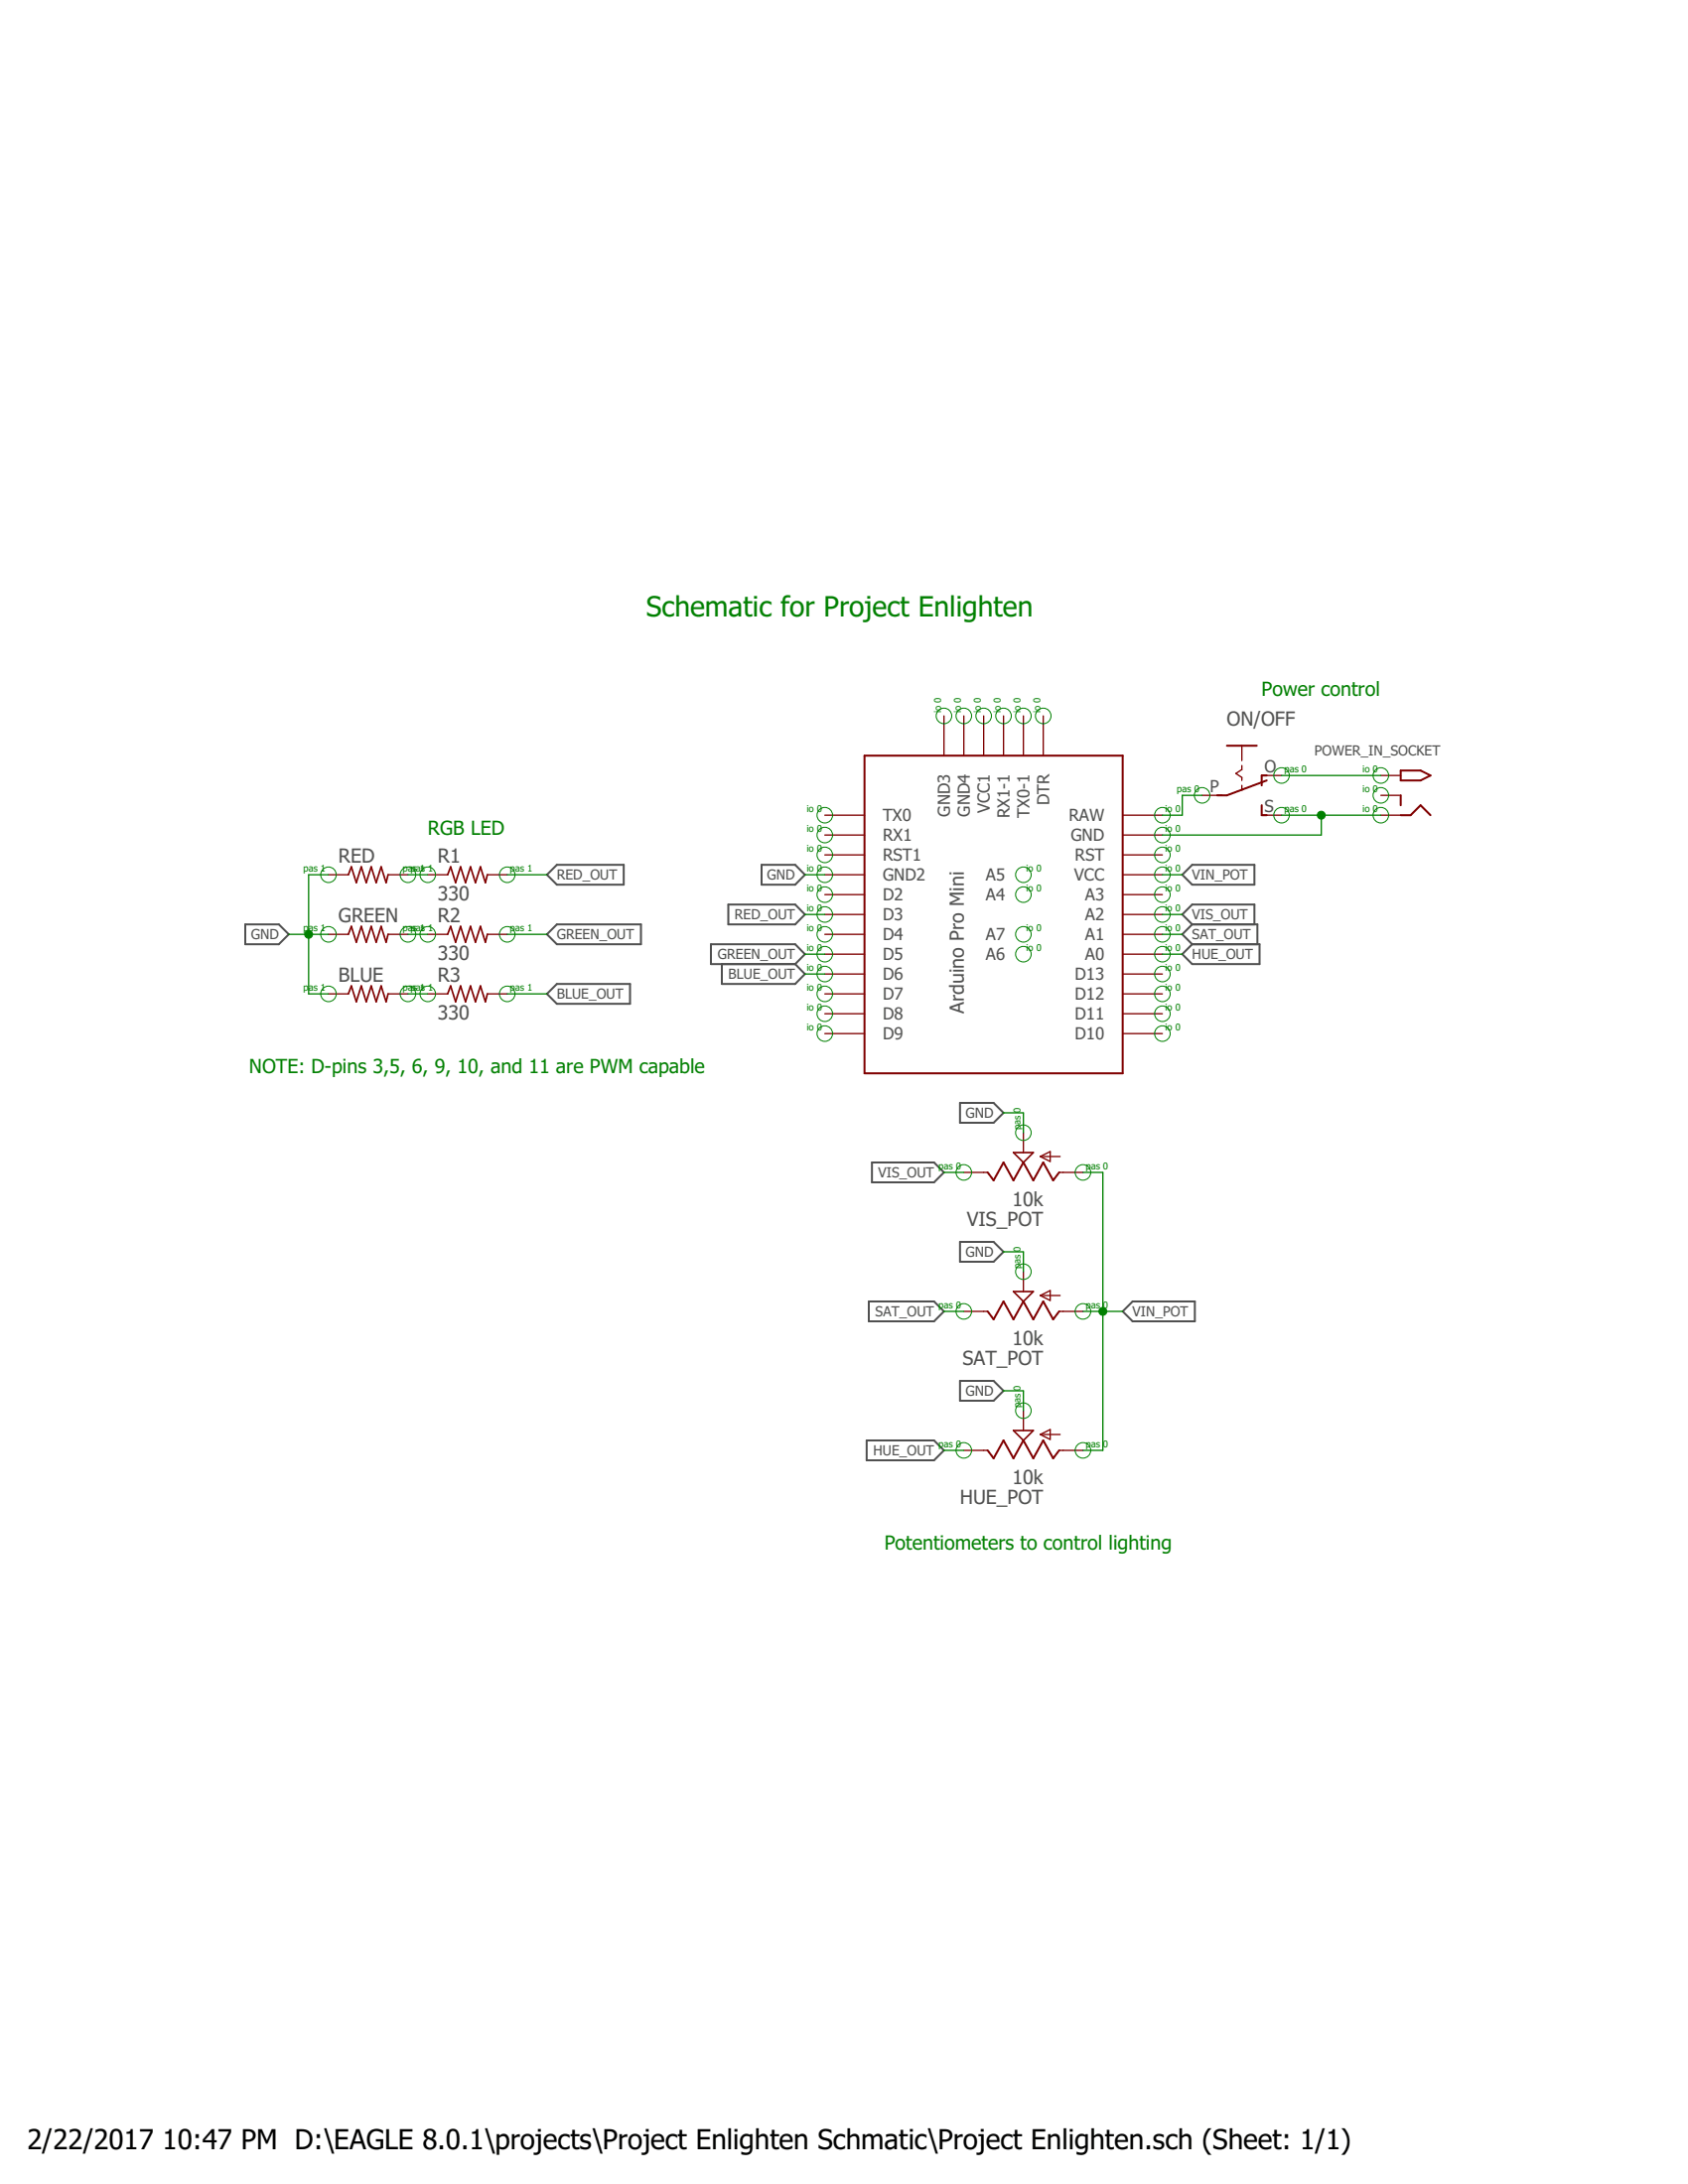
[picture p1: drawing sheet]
<svg xmlns="http://www.w3.org/2000/svg" width="216mm" height="279mm" viewBox="0 0 216 279" stroke-linecap="round" stroke-linejoin="round" font-family="sans-serif">
<g fill="none" stroke="#505050" stroke-width=".25">
<path d="M31.4 118.3h4.3l1.2 1.2-1.2 1.3h-4.3zM70 119.5l1.2-1.2h10.8v2.5h-10.8zM70 111.9l1.2-1.3h8.6v2.6h-8.6zM93.2 115.7h8.5l1.3 1.3-1.3 1.3h-8.5zM97.4 110.6h4.3l1.3 1.3-1.3 1.3h-4.3zM151.2 111.9l1.3-1.3h7.9v2.6h-7.9zM152.5 118.3l-1.3 1.2 1.3 1.3M152.5 118.3h8.3v2.5M152.5 118.3l-1.3-1.3 1.3-1.3h7.9v2.6M71.2 125.9h9.4v2.5h-9.4l-1.2-1.3zM90.9 120.8h10.8l1.3 1.3-1.3 1.2h-10.8zM92.3 123.3v2.6h9.4l1.3-1.3-1.3-1.3"/>
<path d="M151.2 122.1l1.3-1.3h8.6v2.5h-8.6zM111.5 148.7h8l1.2 1.3-1.2 1.3h-8zM122.8 158.9h4.3l1.3 1.2-1.3 1.3h-4.3zM122.8 141.1h4.3l1.3 1.3-1.3 1.2h-4.3zM111.1 166.5h8.4l1.2 1.3-1.2 1.2h-8.4zM122.8 176.7h4.3l1.3 1.2-1.3 1.3h-4.3zM143.6 167.8l1.3-1.3h7.9v2.5h-7.9zM110.8 184.3h8.7l1.2 1.2-1.2 1.3h-8.7z"/>
</g>
<g fill="none" stroke="#800000" stroke-width=".17">
<path d="M120.7 91.6v5.1M123.3 91.6v5.1M125.8 91.6v5.1M128.4 91.6v5.1M130.9 91.6v5.1M133.4 91.6v5.1M158.8 95.4v1.9M158.8 97.9v.5l-.7 .6 .7 .5v.3M161.4 99.2h2.5M176.6 99.2h2.6M42 111.9h2.6M42 119.5h2.6"/>
<path d="M49.6 111.9h2.6M49.6 119.5h2.6M54.7 111.9h2.6M54.7 119.5h2.6M62.3 111.9h2.6M62.3 119.5h2.6M105.5 104.3h5.1M105.5 106.8h5.1M105.5 109.4h5.1M105.5 111.9h5.1M105.5 114.4h5.1M105.5 117h5.1"/>
<path d="M105.5 119.5h5.1M143.6 104.3h5.1M143.6 106.8h5.1M143.6 109.4h5.1M143.6 111.9h5.1M143.6 114.4h5.1M143.6 117h5.1M143.6 119.5h5.1M153.8 101.7h2.5M158.8 100.5v.6M161.4 104.3h2.5M176.6 104.3h2.6"/>
<path d="M176.6 101.7h2.6M42 127.1h2.6M49.6 127.1h2.6M54.7 127.1h2.6M62.3 127.1h2.6M105.5 122.1h5.1M105.5 124.6h5.1M105.5 127.1h5.1M105.5 129.7h5.1M105.5 132.2h5.1M143.6 122.1h5.1M143.6 124.6h5.1"/>
<path d="M143.6 127.1h5.1M143.6 129.7h5.1M143.6 132.2h5.1M123.3 150h3M130.9 144.9v2.5M133.1 148l1.2-.7v1.3zM133.1 148h2.5M135.5 150h3M123.3 167.8h3M130.9 162.7v2.5M133.1 165.7l1.2-.6v1.3zM133.1 165.7h2.5"/>
<path d="M135.5 167.8h3M123.3 185.5h3M130.9 180.5v2.5M133.1 183.5h2.5M133.1 183.5l1.2-.6v1.2zM135.5 185.5h3"/>
</g>
<path d="M110.6 96.7h33v40.6h-33zM156.9 95.4h3.8M162 99.8l-5.1 1.9h-1.2M162 99.2h-.6v1.3M179.2 98.6h2.5l1.3 .6-1.3 .6h-2.5zM161.4 103v1.3h.6M179.2 104.3h1.2l1.3-1.3 1.3 1.3M179.2 101.7v1.3M126.3 150l.8 1 1.3-2.3 1.2 2.3 1.3-2.3 1.3 2.3 1.2-2.3 1.3 2.3 .8-1M126.3 167.8l.8 1 1.3-2.3 1.2 2.3 1.3-2.3 1.3 2.3 1.2-2.3 1.3 2.3 .8-1M126.3 185.5l.8 1.1 1.3-2.3 1.2 2.3 1.3-2.3 1.3 2.3 1.2-2.3 1.3 2.3 .8-1.1" fill="none" stroke="#800000" stroke-width=".25"/>
<path d="M44.6 111.9l.3-1 .7 2 .6-2 .6 2 .7-2 .6 2 .6-2 .7 2 .2-1M44.6 119.5l.3-1 .7 2 .6-2 .6 2 .7-2 .6 2 .6-2 .7 2 .2-1M57.3 111.9l.3-1 .7 2 .6-2 .6 2 .7-2 .6 2 .6-2 .7 2 .2-1M57.3 119.5l.3-1 .7 2 .6-2 .6 2 .7-2 .6 2 .6-2 .7 2 .2-1M44.6 127.1l.3-1 .7 2.1 .6-2.1 .6 2.1 .7-2.1 .6 2.1 .6-2.1 .7 2.1 .2-1.1M57.3 127.1l.3-1 .7 2.1 .6-2.1 .6 2.1 .7-2.1 .6 2.1 .6-2.1 .7 2.1 .2-1.1M129.6 147.4h2.6l-1.3 1.3zM129.6 165.2h2.6l-1.3 1.3zM129.6 183h2.6l-1.3 1.3z" fill="none" stroke="#800000" stroke-width=".21"/>
<g fill="none" stroke="#008000" stroke-width=".13">
<circle cx="120.7" cy="91.6" r=".99"/>
<circle cx="123.3" cy="91.6" r=".99"/>
<circle cx="125.8" cy="91.6" r=".99"/>
<circle cx="128.4" cy="91.6" r=".99"/>
<circle cx="130.9" cy="91.6" r=".99"/>
<circle cx="133.4" cy="91.6" r=".99"/>
<circle cx="163.9" cy="99.2" r=".99"/>
<circle cx="176.6" cy="99.2" r=".99"/>
<circle cx="42" cy="111.9" r=".99"/>
<circle cx="42" cy="119.5" r=".99"/>
<circle cx="52.2" cy="111.9" r=".99"/>
<circle cx="52.2" cy="119.5" r=".99"/>
<circle cx="54.7" cy="111.9" r=".99"/>
<circle cx="54.7" cy="119.5" r=".99"/>
<circle cx="64.9" cy="111.9" r=".99"/>
<circle cx="64.9" cy="119.5" r=".99"/>
<circle cx="105.5" cy="106.8" r=".99"/>
<circle cx="105.5" cy="111.9" r=".99"/>
<circle cx="105.5" cy="109.4" r=".99"/>
<circle cx="105.5" cy="114.4" r=".99"/>
<circle cx="105.5" cy="119.5" r=".99"/>
<circle cx="105.5" cy="104.3" r=".99"/>
<circle cx="105.5" cy="117" r=".99"/>
<circle cx="130.9" cy="111.9" r=".99"/>
<circle cx="130.9" cy="114.4" r=".99"/>
<circle cx="130.9" cy="119.5" r=".99"/>
<circle cx="148.7" cy="119.5" r=".99"/>
<circle cx="148.7" cy="104.3" r=".99"/>
<circle cx="148.7" cy="106.8" r=".99"/>
<circle cx="148.7" cy="114.4" r=".99"/>
<circle cx="148.7" cy="109.4" r=".99"/>
<circle cx="148.7" cy="117" r=".99"/>
<circle cx="148.7" cy="111.9" r=".99"/>
<circle cx="153.8" cy="101.7" r=".99"/>
<circle cx="163.9" cy="104.3" r=".99"/>
<circle cx="176.6" cy="104.3" r=".99"/>
<circle cx="176.6" cy="101.7" r=".99"/>
<circle cx="42" cy="127.1" r=".99"/>
<circle cx="52.2" cy="127.1" r=".99"/>
<circle cx="54.7" cy="127.1" r=".99"/>
<circle cx="64.9" cy="127.1" r=".99"/>
<circle cx="105.5" cy="124.6" r=".99"/>
<circle cx="105.5" cy="127.1" r=".99"/>
<circle cx="105.5" cy="129.7" r=".99"/>
<circle cx="105.5" cy="122.1" r=".99"/>
<circle cx="105.5" cy="132.2" r=".99"/>
<circle cx="130.9" cy="122.1" r=".99"/>
<circle cx="148.7" cy="122.1" r=".99"/>
<circle cx="148.7" cy="124.6" r=".99"/>
<circle cx="148.7" cy="129.7" r=".99"/>
<circle cx="148.7" cy="127.1" r=".99"/>
<circle cx="148.7" cy="132.2" r=".99"/>
<circle cx="123.3" cy="150" r=".99"/>
<circle cx="130.9" cy="144.9" r=".99"/>
<circle cx="138.5" cy="150" r=".99"/>
<circle cx="123.3" cy="167.8" r=".99"/>
<circle cx="130.9" cy="162.7" r=".99"/>
<circle cx="138.5" cy="167.8" r=".99"/>
<circle cx="123.3" cy="185.5" r=".99"/>
<circle cx="130.9" cy="180.5" r=".99"/>
<circle cx="138.5" cy="185.5" r=".99"/>
</g>
<g fill="none" stroke="#008000" stroke-width=".17">
<path d="M163.9 99.2h12.7M36.9 119.5h5.1M42 111.9h-2.5v15.2h2.5M52.2 119.5h2.5M52.2 111.9h2.5M64.9 119.5h5.1M64.9 111.9h5.1M103 117h2.5M103 111.9h2.5M148.7 119.5h2.5M148.7 117h2.5M148.7 111.9h2.5"/>
<path d="M153.8 101.7h-2.6v2.6h-2.5M163.9 104.3h12.7M169 104.3v2.5h-20.3M52.2 127.1h2.5M64.9 127.1h5.1M103 122.1h2.5M103 124.6h2.5M148.7 122.1h2.5M120.7 150h2.6M128.4 142.4h2.5v2.5M138.5 150h2.6v35.5h-2.6M120.7 167.8h2.6"/>
<path d="M128.4 160.1h2.5v2.6M128.4 177.9h2.5v2.6M138.5 167.8h5.1M120.7 185.5h2.6"/>
</g>
<g fill="#008000" stroke="#008000" stroke-width=".13">
<circle cx="169" cy="104.3" r=".51"/>
<circle cx="39.5" cy="119.5" r=".51"/>
<circle cx="141.1" cy="167.8" r=".51"/>
</g>
<text font-size="3.6" fill="#008000" x="82.7" y="78.9">Schematic for Project Enlighten</text>
<g font-size="3.5">
<text x="3.5" y="274.9">2/22/2017</text>
<text x="20.8" y="274.9">10:47 PM D:\EAGLE 8.0.1\projects\Project Enlighten Schmatic\Project Enlighten.sch (Sheet: 1/1)</text>
</g>
<g font-size="2.5" fill="#008000">
<text x="161.4" y="89.1">Power control</text>
<text x="54.7" y="106.8">RGB LED</text>
<text x="31.9" y="137.3">NOTE: D-pins 3,5, 6, 9, 10, and 11 are PWM capable</text>
<text x="113.1" y="198.2">Potentiometers to control lighting</text>
</g>
<g font-size="2.5" fill="#505050">
<text x="156.9" y="92.9">ON/OFF</text>
<text x="43.3" y="110.4">RED</text>
<text x="56" y="110.4">R1</text>
<text x="43.3" y="118">GREEN</text>
<text x="56" y="115.2">330</text>
<text x="56" y="118">R2</text>
<text x="43.3" y="125.6">BLUE</text>
<text x="56" y="122.8">330</text>
<text x="56" y="125.6">R3</text>
<text x="56" y="130.4">330</text>
<text x="123.3" y="129.7" transform="rotate(-90 123.3 129.7)">Arduino Pro Mini</text>
<text x="129.5" y="154.3">10k</text>
<text x="123.7" y="156.9">VIS_POT</text>
<text x="129.5" y="172.1">10k</text>
<text x="123.1" y="174.6">SAT_POT</text>
<text x="129.5" y="189.9">10k</text>
<text x="122.8" y="192.4">HUE_POT</text>
</g>
<g font-size="2.1" fill="#505050">
<text x="154.8" y="101.4">P</text>
<text x="161.7" y="98.9">O</text>
<text x="112.9" y="105.1">TX0</text>
<text x="112.9" y="107.6">RX1</text>
<text x="121.5" y="104.5" transform="rotate(-90 121.5 104.5)">GND3</text>
<text x="124" y="104.5" transform="rotate(-90 124 104.5)">GND4</text>
<text x="126.6" y="104" transform="rotate(-90 126.6 104)">VCC1</text>
<text x="129.1" y="104.7" transform="rotate(-90 129.1 104.7)">RX1-1</text>
<text x="131.7" y="104.6" transform="rotate(-90 131.7 104.6)">TX0-1</text>
<text x="134.2" y="103.1" transform="rotate(-90 134.2 103.1)">DTR</text>
<text x="136.7" y="105.1">RAW</text>
<text x="137" y="107.6">GND</text>
<text x="161.7" y="103.9">S</text>
<text x="112.9" y="110.1">RST1</text>
<text x="112.9" y="112.7">GND2</text>
<text x="126.1" y="112.7">A5</text>
<text x="137.4" y="112.7">VCC</text>
<text x="137.5" y="110.1">RST</text>
<text x="112.9" y="115.2">D2</text>
<text x="112.9" y="117.7">D3</text>
<text x="126.1" y="115.2">A4</text>
<text x="138.8" y="115.2">A3</text>
<text x="138.8" y="117.7">A2</text>
<text x="112.9" y="120.3">D4</text>
<text x="112.9" y="122.8">D5</text>
<text x="112.9" y="125.4">D6</text>
<text x="126.1" y="120.3">A7</text>
<text x="126.1" y="122.8">A6</text>
<text x="137.5" y="125.4">D13</text>
<text x="138.8" y="120.3">A1</text>
<text x="138.8" y="122.8">A0</text>
<text x="112.9" y="127.9">D7</text>
<text x="112.9" y="130.4">D8</text>
<text x="137.5" y="127.9">D12</text>
<text x="137.5" y="130.4">D11</text>
<text x="112.9" y="133">D9</text>
<text x="137.5" y="133">D10</text>
</g>
<g font-size="1.8" fill="#505050">
<text x="168.1" y="96.7">POWER_IN_SOCKET</text>
<text x="71.2" y="112.5">RED_OUT</text>
<text x="98.1" y="112.5">GND</text>
<text x="152.5" y="112.5">VIN_POT</text>
<text x="94" y="117.6">RED_OUT</text>
<text x="152.5" y="117.6">VIS_OUT</text>
<text x="32.1" y="120.2">GND</text>
<text x="71.2" y="120.2">GREEN_OUT</text>
<text x="91.8" y="122.7">GREEN_OUT</text>
<text x="93.2" y="125.2">BLUE_OUT</text>
<text x="152.5" y="122.7">HUE_OUT</text>
<text x="152.5" y="120.2">SAT_OUT</text>
<text x="71.2" y="127.8">BLUE_OUT</text>
<text x="123.5" y="143">GND</text>
<text x="112.3" y="150.6">VIS_OUT</text>
<text x="123.5" y="160.8">GND</text>
<text x="112" y="168.4">SAT_OUT</text>
<text x="144.9" y="168.4">VIN_POT</text>
<text x="123.5" y="178.6">GND</text>
<text x="111.7" y="186.2">HUE_OUT</text>
</g>
<g font-size="1.2" fill="#008000">
<text x="120.4" y="91.2" transform="rotate(-90 120.4 91.2)">io 0</text>
<text x="122.9" y="91.2" transform="rotate(-90 122.9 91.2)">io 0</text>
<text x="125.5" y="91.2" transform="rotate(-90 125.5 91.2)">io 0</text>
<text x="128" y="91.2" transform="rotate(-90 128 91.2)">io 0</text>
<text x="130.5" y="91.2" transform="rotate(-90 130.5 91.2)">io 0</text>
<text x="133.1" y="91.2" transform="rotate(-90 133.1 91.2)">io 0</text>
<text x="150.5" y="101.4">pas 0</text>
<text x="164.3" y="98.9">pas 0</text>
<text x="174.3" y="98.9">io 0</text>
<text x="174.3" y="101.4">io 0</text>
<text x="103.2" y="103.9">io 0</text>
<text x="103.2" y="106.5">io 0</text>
<text x="149" y="103.9">io 0</text>
<text x="149" y="106.5">io 0</text>
<text x="164.3" y="103.9">pas 0</text>
<text x="174.3" y="103.9">io 0</text>
<text x="38.8" y="111.6">pas 1</text>
<text x="51.5" y="111.6">papsa1s 1</text>
<text x="65.2" y="111.6">pas 1</text>
<text x="103.2" y="109">io 0</text>
<text x="103.2" y="111.6">io 0</text>
<text x="131.3" y="111.6">io 0</text>
<text x="149" y="109">io 0</text>
<text x="149" y="111.6">io 0</text>
<text x="38.8" y="119.2">pas 1</text>
<text x="51.5" y="119.2">papsa1s 1</text>
<text x="65.2" y="119.2">pas 1</text>
<text x="103.2" y="114.1">io 0</text>
<text x="103.2" y="116.6">io 0</text>
<text x="103.2" y="119.2">io 0</text>
<text x="131.3" y="119.2">io 0</text>
<text x="131.3" y="114.1">io 0</text>
<text x="149" y="114.1">io 0</text>
<text x="149" y="116.6">io 0</text>
<text x="149" y="119.2">io 0</text>
<text x="103.2" y="121.7">io 0</text>
<text x="103.2" y="124.2">io 0</text>
<text x="131.3" y="121.7">io 0</text>
<text x="149" y="121.7">io 0</text>
<text x="149" y="124.2">io 0</text>
<text x="38.8" y="126.8">pas 1</text>
<text x="51.5" y="126.8">papsa1s 1</text>
<text x="65.2" y="126.8">pas 1</text>
<text x="103.2" y="126.8">io 0</text>
<text x="103.2" y="129.3">io 0</text>
<text x="103.2" y="131.9">io 0</text>
<text x="149" y="126.8">io 0</text>
<text x="149" y="129.3">io 0</text>
<text x="149" y="131.9">io 0</text>
<text x="130.5" y="142.3" transform="rotate(-90 130.5 142.3)">0</text>
<text x="120" y="149.6">pas 0</text>
<text x="130.5" y="144.6" transform="rotate(-90 130.5 144.6)">pas</text>
<text x="138.9" y="149.6">pas 0</text>
<text x="130.5" y="160.1" transform="rotate(-90 130.5 160.1)">0</text>
<text x="120" y="167.4">pas 0</text>
<text x="130.5" y="162.3" transform="rotate(-90 130.5 162.3)">pas</text>
<text x="138.9" y="167.4">pas</text>
<text x="141.1" y="167.4">0</text>
<text x="130.5" y="177.9" transform="rotate(-90 130.5 177.9)">0</text>
<text x="120" y="185.2">pas 0</text>
<text x="130.5" y="180.1" transform="rotate(-90 130.5 180.1)">pas</text>
<text x="138.9" y="185.2">pas</text>
<text x="141.1" y="185.2">0</text>
</g>
</svg>
